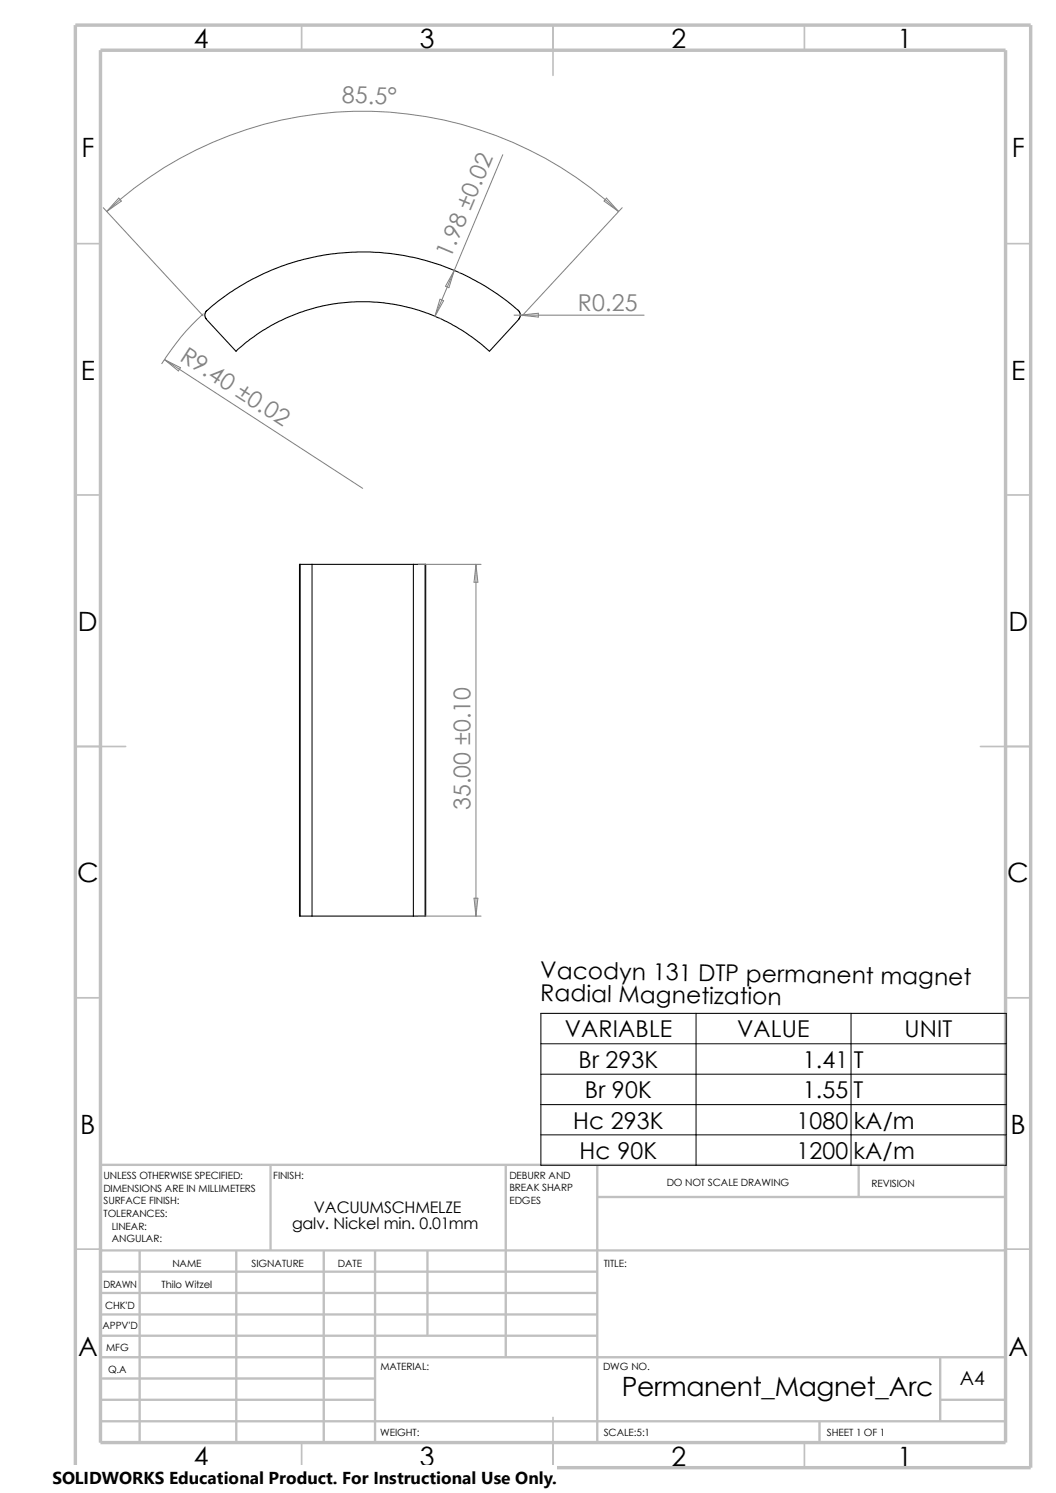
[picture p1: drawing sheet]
<svg xmlns="http://www.w3.org/2000/svg" width="210mm" height="297mm" viewBox="0 0 210 297" stroke-linecap="round" stroke-linejoin="round" font-family="sans-serif">
<g fill="none" stroke="#c0c0c0" stroke-width=".34">
<path d="M60 5v5M110 5v10M160 5v5M15 48.5h5M200 48.5h5M15 98.5h5M200 98.5h5M15 148.5h10M195 148.5h10M15 198.5h5M200 198.5h5M15 248.5h5"/>
<path d="M200 248.5h5M60 287v5M110 282v10M160 287v5"/>
</g>
<g fill="none" stroke="#c0c0c0" stroke-width=".47">
<path d="M53.8 231.7v17.1M100.6 231.7v38.3M118.8 231.7v55.3M118.8 238.1h81.2M170.8 231.7v6.4M200 231.7h-180v55.3M20 248.8h180M20 257.2h98.8M20 253h98.8M27.8 248.8v38.2M47 248.8v38.2M64.4 248.8v38.2"/>
<path d="M74.6 248.8v38.2M85 248.8v16.9M20 265.7h98.8M20 261.5h98.8M20 278.5h54.6M20 274.2h54.6M20 270h180M187 278.5h13M187 270v12.7M20 282.7h180M163 282.7v4.3"/>
</g>
<path d="M15 5h190v287h-190zM20 10h180v277h-180z" fill="none" stroke="#c0c0c0" stroke-width=".68" stroke-linecap="butt"/>
<g fill="none" stroke="#000" stroke-width=".21">
<path d="M41.1 63.5l-.3-.4-.1-.5 .4-.8a46.8 46.8 0 0 1 62.2 .2l.2 .9-.3 .6-5.9 6.4M41.1 63.5l5.8 6.4a37.2 37.2 0 0 1 50.4-.1M59.7 112.3h-.1v69.9h.1M59.7 112.3h2.4M59.7 112.3v69.9M62.1 112.3v69.9M62.1 112.3h20.1M82.2 112.3v69.9M82.2 112.3h2.3M84.5 112.3h.2v69.9h-.2M84.5 112.3v69.9M59.7 182.2h2.4"/>
<path d="M62.1 182.2h20.1M82.2 182.2h2.3"/>
</g>
<g fill="none" stroke="#808080" stroke-width=".2">
<path d="M23.6 39.4l.5 .6-2.9 2.1zM100 30.8l-13.5 32.1M120.6 39.4l2.4 2.7-2.9-2.1zM20.5 41.3l19.9 21.5M21.2 42.1a74.9 74.9 0 0 1 101.8 0M87.5 59.5l.7 .3-1.7 3.1zM90.3 53.8l-1 3.4-.7-.3zM91.2 54.2h.1M123.7 41.3l-19.9 21.5M32.7 71.5l39.4 25.7M32.7 71.5l3.2 1.7-.4 .6zM40.4 62.4a44.8 44.8 0 0 0-8.2 9.9"/>
<path d="M87.4 63.3h.1M102.2 62.7h25.9M103.5 62.7l3.6-.4v.8zM83.2 112.3h12.5M94.7 112.3v69.9M94.7 112.3l.3 3.5h-.7zM94.3 178.7h.7l-.3 3.5zM83.2 182.2h12.5"/>
</g>
<path d="M107.6 201.6h92.5v30.2h-92.5zM107.6 207.6h92.5M107.6 213.7h92.5M107.6 219.8h92.5M138.4 201.6v30.2M169.2 201.6v30.2M107.6 225.8h92.5" fill="none" stroke="#000" stroke-width=".2"/>
<path d="M10.4 291.5h100.4v5.5h-100.4z" fill="#fff"/>
<g font-size="5.3">
<text x="38.5" y="9.6">4</text>
<text x="83.5" y="9.6">3</text>
<text x="133.5" y="9.6">2</text>
<text x="178.5" y="9.6">1</text>
<text x="16.2" y="31.3">F</text>
<text x="201.2" y="31.3">F</text>
<text x="16" y="75.6">E</text>
<text x="201.1" y="75.6">E</text>
<text x="15.5" y="125.6">D</text>
<text x="200.6" y="125.6">D</text>
<text x="15.3" y="175.6">C</text>
<text x="200.3" y="175.6">C</text>
<text x="16" y="225.6">B</text>
<text x="201" y="225.6">B</text>
<text x="15.5" y="269.8">A</text>
<text x="200.5" y="269.8">A</text>
<text x="123.7" y="277.7">Permanent_Magnet_Arc</text>
<text x="38.5" y="291.6">4</text>
<text x="83.5" y="291.6">3</text>
<text x="133.5" y="291.6">2</text>
<text x="178.5" y="291.6">1</text>
</g>
<g font-size="4.6" fill="#808080">
<text x="68" y="20.5" transform="rotate(1 68 20.5)">85.5°</text>
<text x="89.6" y="51.6" transform="rotate(-67 89.6 51.6)">1.98 ±0.02</text>
<text x="114.9" y="61.8">R0.25</text>
<text x="35.5" y="71.5" transform="rotate(33 35.5 71.5)">R9.40 ±0.02</text>
<text x="93.6" y="161.2" transform="rotate(-90 93.6 161.2)">35.00 ±0.10</text>
</g>
<g font-size="4.6">
<text x="107.4" y="194.6" transform="rotate(1 107.4 194.6)">Vacodyn 131 DTP permanent magnet</text>
<text x="107.4" y="199.1" transform="rotate(1 107.4 199.1)">Radial Magnetization</text>
<text x="112.3" y="206.4">VARIABLE</text>
<text x="146.6" y="206.4">VALUE</text>
<text x="179.9" y="206.4">UNIT</text>
<text x="115.1" y="212.4">Br 293K</text>
<text x="159.7" y="212.4">1.41 T</text>
<text x="116.3" y="218.5">Br 90K</text>
<text x="159.7" y="218.5">1.55 T</text>
<text x="114" y="224.5">Hc 293K</text>
<text x="158.4" y="224.5">1080 kA/m</text>
<text x="115.3" y="230.5">Hc 90K</text>
<text x="158.4" y="230.5">1200 kA/m</text>
</g>
<text font-size="3.9" x="190.9" y="275.5">A4</text>
<text font-size="3.4" x="10.4" y="295.2">SOLIDWORKS Educational Product. For Instructional Use Only.</text>
<g font-size="3.2">
<text x="58.1" y="244.6">galv. Nickel min. 0.01mm</text>
<text x="62.4" y="241.4">VACUUMSCHMELZE</text>
</g>
<g font-size="2">
<text x="20.6" y="234.6">UNLESS OTHERWISE SPECIFIED:</text>
<text x="20.6" y="237.1">DIMENSIONS ARE IN MILLIMETERS</text>
<text x="20.6" y="239.6">SURFACE FINISH:</text>
<text x="54.4" y="234.6">FINISH:</text>
<text x="101.3" y="237">BREAK SHARP</text>
<text x="101.3" y="239.5">EDGES</text>
<text x="101.3" y="234.5">DEBURR AND</text>
<text x="132.6" y="236">DO NOT SCALE DRAWING</text>
<text x="173.3" y="236.2">REVISION</text>
<text x="20.6" y="242.1">TOLERANCES:</text>
<text x="22.2" y="244.6">LINEAR:</text>
<text x="22.2" y="247.1">ANGULAR:</text>
<text x="50" y="252">SIGNATURE</text>
<text x="67.2" y="252">DATE</text>
<text x="120.1" y="252">TITLE:</text>
<text x="20.6" y="256.2">DRAWN</text>
<text x="32.1" y="256.2">Thilo Witzel</text>
<text x="34.3" y="252.1">NAME</text>
<text x="20.9" y="260.4">CHK'D</text>
<text x="20.4" y="264.5">APPV'D</text>
<text x="21.1" y="268.8">MFG</text>
<text x="21.5" y="273.1">Q.A</text>
<text x="75.6" y="272.5">MATERIAL:</text>
<text x="119.9" y="272.5">DWG NO.</text>
<text x="75.6" y="285.6">WEIGHT:</text>
<text x="120.1" y="285.6">SCALE:5:1</text>
<text x="164.5" y="285.6">SHEET 1 OF 1</text>
</g>
</svg>
